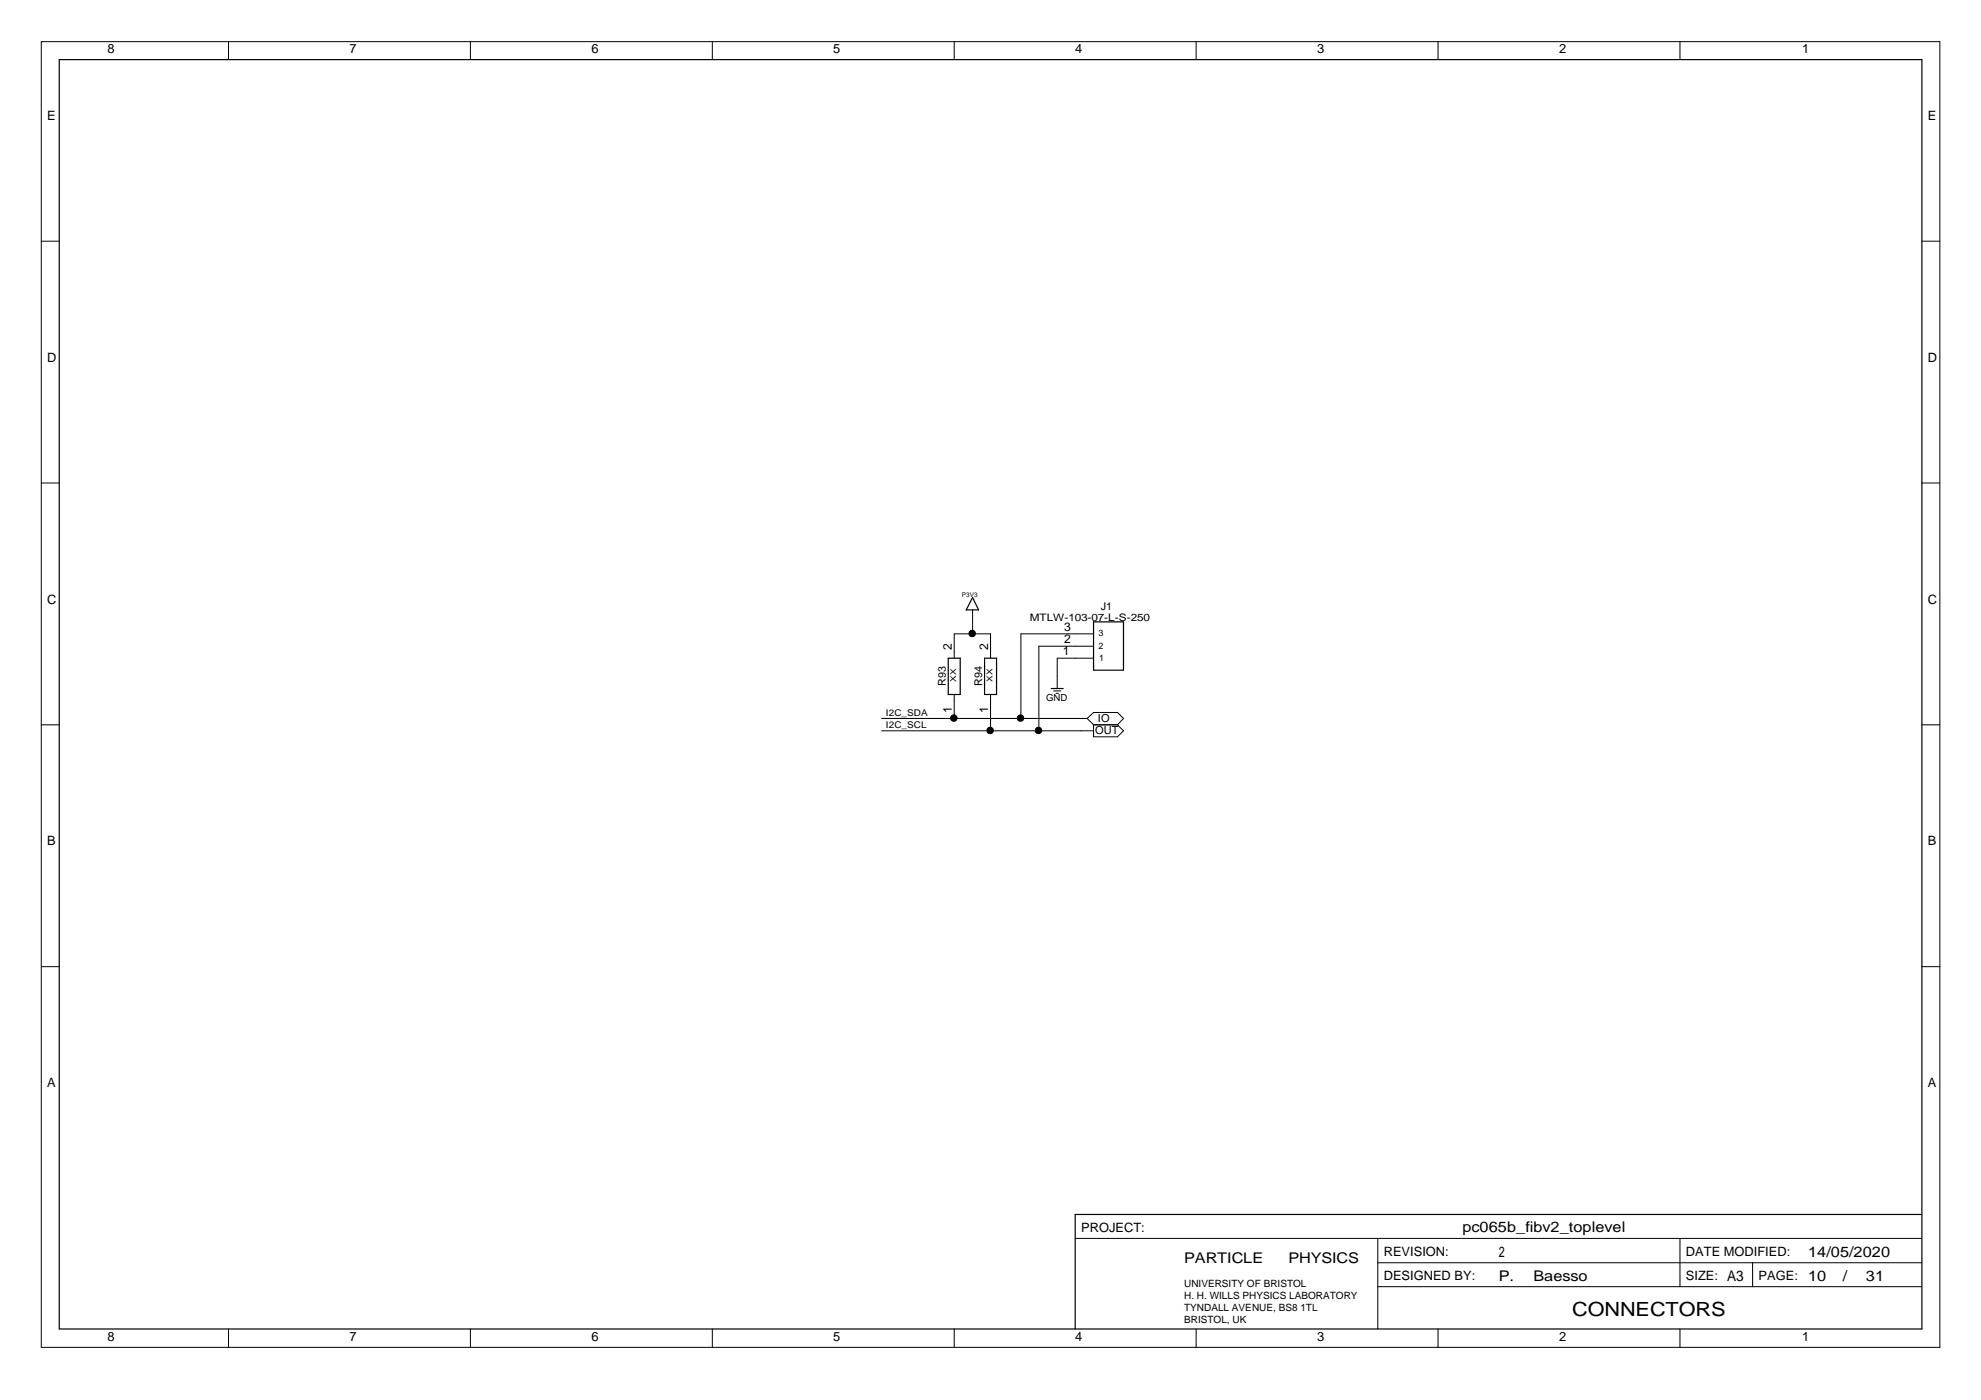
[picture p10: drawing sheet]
<svg xmlns="http://www.w3.org/2000/svg" width="420mm" height="297mm" viewBox="0 0 420 297" stroke-linecap="round" stroke-linejoin="round" font-family="sans-serif">
<path d="M12.6 12.6h395v269.4h-395zM201.1 139.6h2.6v7.8h-2.6zM206.3 126.8l1.3 2.6h-2.7zM208.8 139.6h2.6v7.8h-2.6zM231.9 131.9h6.4v10.3h-6.4zM223 146.1h2.5M407.6 257.7h-179.6v24.3" fill="none" stroke="#000" stroke-width=".25"/>
<g fill="none" stroke="#000" stroke-width=".21">
<path d="M8.8 8.8h402.6v277.1h-402.6zM48.5 8.8v3.8M99.8 8.8v3.8M151.1 8.8v3.8M202.4 8.8v3.8M253.7 8.8v3.8M305 8.8v3.8M356.3 8.8v3.8M8.8 51.2h3.8M407.6 51.2h3.8M8.8 102.5h3.8M407.6 102.5h3.8"/>
<path d="M202.4 139.6v-5.1h7.7v5.1M206.3 129.4v5.1M231.9 139.6h-7.7v6.5M231.9 134.5h-15.4v17.9M231.9 137.1h-11.6v18M8.8 153.8h3.8M187 152.4h43.6M187 155.1h44.9M202.4 147.4v5M210.1 147.4v7.7M223.5 146.6h1.5M224 147.1h.5"/>
<path d="M230.6 152.4l1.3-1.2h5.1l1.3 1.2-1.3 1.4M230.6 152.4l1.3 1.4M231.9 153.8h5.1M231.9 153.8v2.5h5.1l1.3-1.2-1.3-1.3M407.6 153.8h3.8M8.8 205.1h3.8M407.6 205.1h3.8M228 262.8h179.6M292.2 267.9h115.4M292.2 262.8v19.2M292.2 273h115.4M356.3 262.8v10.2"/>
<path d="M371.7 267.9v5.1M48.5 282v3.9M99.8 282v3.9M151.1 282v3.9M202.4 282v3.9M253.7 282v3.9M305 282v3.9M356.3 282v3.9"/>
<circle cx="206.2" cy="134.4" r=".69"/>
<circle cx="202.3" cy="152.4" r=".69"/>
<circle cx="210" cy="155" r=".69"/>
<circle cx="216.4" cy="152.4" r=".69"/>
<circle cx="220.2" cy="155" r=".69"/>
</g>
<g fill="#000">
<circle cx="206.2" cy="134.4" r=".69"/>
<circle cx="202.3" cy="152.4" r=".69"/>
<circle cx="210" cy="155" r=".69"/>
<circle cx="216.4" cy="152.4" r=".69"/>
<circle cx="220.2" cy="155" r=".69"/>
</g>
<text font-size="4.1" x="333.5" y="279.2">CONNECTORS</text>
<g font-size="3.1">
<text x="310.2" y="261.5">pc065b_fibv2_toplevel</text>
<text x="251.2" y="267.9">PARTICLE</text>
<text x="273.3" y="267.9">PHYSICS</text>
<text x="317.9" y="266.6">2</text>
<text x="383.5" y="266.6">14/05/2020</text>
<text x="317.9" y="271.7">P.</text>
<text x="325.2" y="271.7">Baesso</text>
<text x="366.3" y="271.7">A3</text>
<text x="383.5" y="271.7">10</text>
<text x="390.9" y="271.7">/</text>
<text x="395.8" y="271.7">31</text>
</g>
<g font-size="2.7">
<text x="22.8" y="11.3">8</text>
<text x="74.1" y="11.3">7</text>
<text x="125.4" y="11.3">6</text>
<text x="176.7" y="11.3">5</text>
<text x="228" y="11.3">4</text>
<text x="279.3" y="11.3">3</text>
<text x="330.7" y="11.3">2</text>
<text x="382.2" y="11.3">1</text>
<text x="10" y="25.4">E</text>
<text x="408.9" y="25.4">E</text>
<text x="10" y="76.7">D</text>
<text x="408.9" y="76.7">D</text>
<text x="10" y="128">C</text>
<text x="408.9" y="128">C</text>
<text x="10" y="179.4">B</text>
<text x="408.9" y="179.4">B</text>
<text x="10" y="230.6">A</text>
<text x="408.9" y="230.6">A</text>
<text x="229.3" y="261.4">PROJECT:</text>
<text x="293.5" y="266.6">REVISION:</text>
<text x="357.6" y="266.6">DATE MODIFIED:</text>
<text x="293.5" y="271.6">DESIGNED BY:</text>
<text x="357.6" y="271.6">SIZE:</text>
<text x="373" y="271.6">PAGE:</text>
<text x="22.8" y="284.5">8</text>
<text x="74.1" y="284.5">7</text>
<text x="125.4" y="284.5">6</text>
<text x="176.7" y="284.5">5</text>
<text x="228" y="284.5">4</text>
<text x="279.3" y="284.5">3</text>
<text x="330.7" y="284.5">2</text>
<text x="382.2" y="284.5">1</text>
</g>
<g font-size="2.6">
<text x="201.9" y="137.9" transform="rotate(-90 201.9 137.9)">2</text>
<text x="209.6" y="137.9" transform="rotate(-90 209.6 137.9)">2</text>
<text x="225.7" y="136.5">2</text>
<text x="225.7" y="133.9">3</text>
<text x="225.4" y="139.1">1</text>
<text x="201.9" y="151.3" transform="rotate(-90 201.9 151.3)">1</text>
<text x="209.6" y="151.3" transform="rotate(-90 209.6 151.3)">1</text>
</g>
<g font-size="2.3">
<text x="233.5" y="129.3">J1</text>
<text x="200.6" y="145.5" transform="rotate(-90 200.6 145.5)">R93</text>
<text x="208.3" y="145.5" transform="rotate(-90 208.3 145.5)">R94</text>
<text x="232.3" y="155.7">OUT</text>
<text x="232.9" y="153.1">IO</text>
</g>
<text font-size="2.2" x="218.4" y="131.7">MTLW-103-07-L-S-250</text>
<g font-size="2.1">
<text x="251.2" y="273">UNIVERSITY OF BRISTOL</text>
<text x="251.2" y="275.6">H. H. WILLS PHYSICS LABORATORY</text>
<text x="251.2" y="278.2">TYNDALL AVENUE, BS8 1TL</text>
<text x="251.2" y="280.7">BRISTOL, UK</text>
</g>
<g font-size="2">
<text x="221.9" y="148.8">GND</text>
<text x="187.9" y="151.9">I2C_SDA</text>
<text x="187.9" y="154.6">I2C_SCL</text>
</g>
<g font-size="1.9">
<text x="233" y="135">3</text>
<text x="233" y="137.6">2</text>
<text x="233.1" y="140.2">1</text>
</g>
<g font-size="1.7">
<text x="202.8" y="144.7" transform="rotate(-90 202.8 144.7)">XX</text>
<text x="210.5" y="144.7" transform="rotate(-90 210.5 144.7)">XX</text>
</g>
<text font-size="1.4" x="204" y="126.7">P3V3</text>
</svg>
